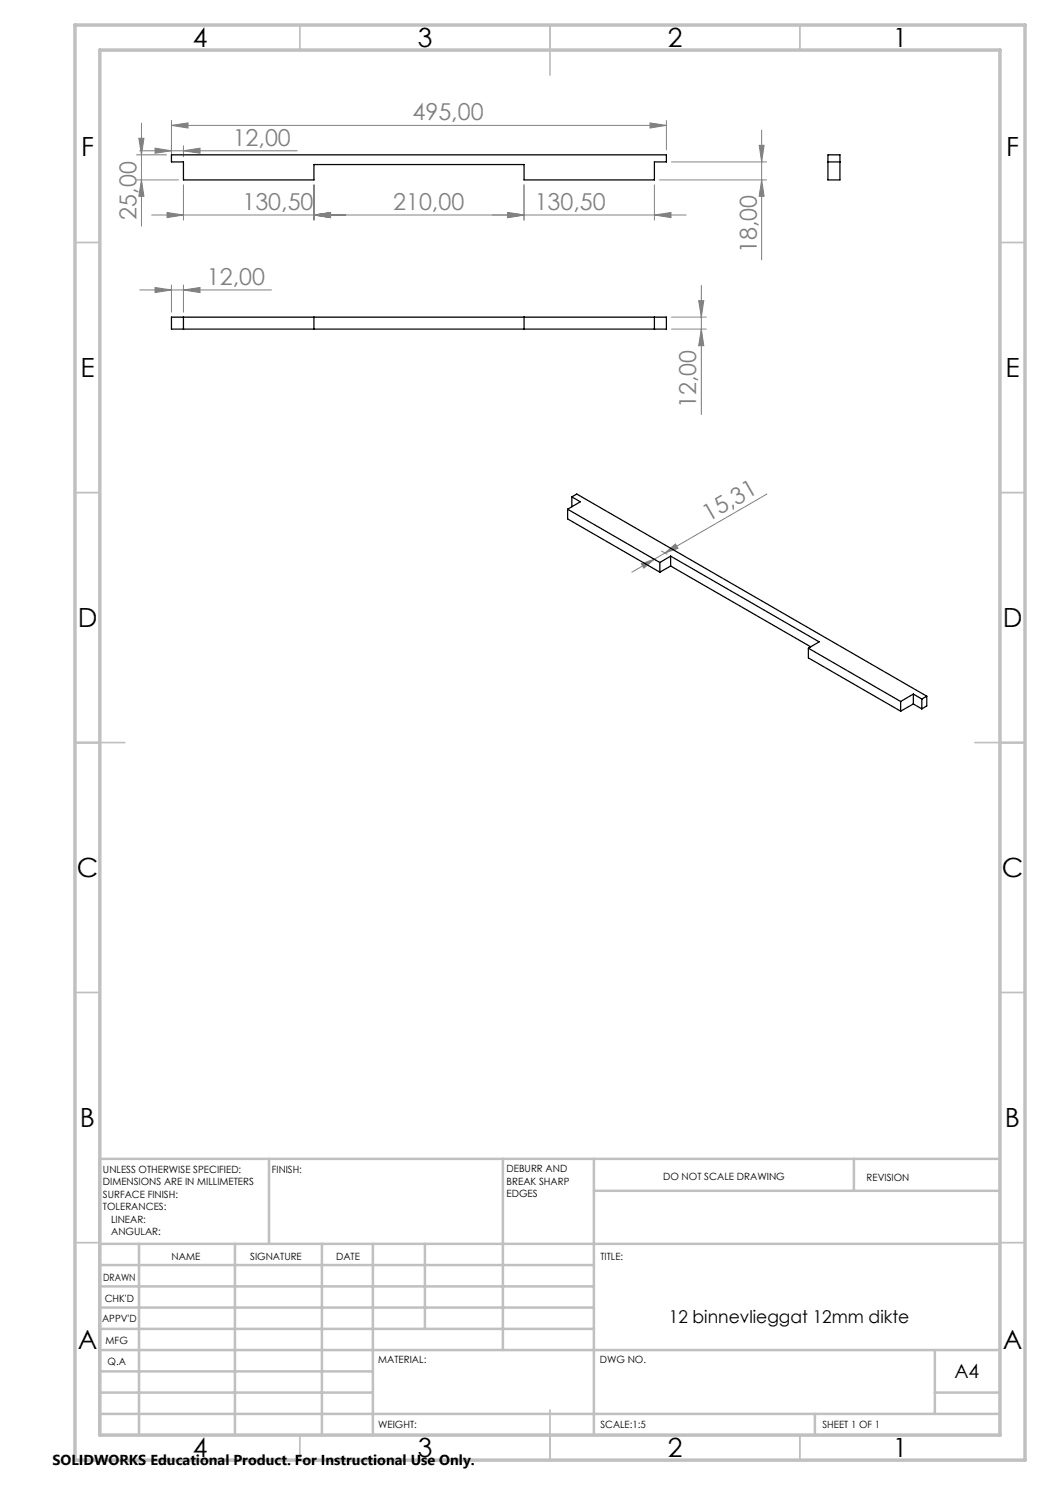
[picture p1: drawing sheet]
<svg xmlns="http://www.w3.org/2000/svg" width="210mm" height="297mm" viewBox="0 0 210 297" stroke-linecap="round" stroke-linejoin="round" font-family="sans-serif">
<g fill="none" stroke="#808080" stroke-width=".2">
<path d="M27.3 36h8.4M27.3 31h6M27.8 27.7h1l-.5 3.3zM27.9 30.2h31.5M28.3 36l.5 3.3h-1zM28.3 24.6v20.6M31 29.6l3.3 .6-3.3 .5zM34.3 25.1l3.3-.5v1zM34.3 24.1v7.3M34.3 25.1h99M36.7 30.2l3.3-.6v1.1zM36.7 29.1v2.3"/>
<path d="M36.7 37v7M62.8 37v7M104.8 37v7M130 24.6l3.3 .5-3.3 .5zM130.9 37v7M131.9 36h21.4M133.3 24.1v5.9M134.3 32.4h19M151.8 29.1h1l-.5 3.3zM152.3 36l.5 3.3h-1zM152.3 26v26M27.9 58h26.4"/>
<path d="M30.3 43h106.9M31 57.5l3.3 .5-3.3 .5zM33.4 42.5l3.3 .5-3.3 .5zM34.3 57v5.4M36.7 58l3.3-.5v1zM36.7 57v5.4M62.8 43l3.3-.5v1zM101.5 42.5l3.3 .5-3.3 .5zM130.9 43l3.3-.5v1zM140.3 57.1v25.8M134.3 63.4h7M134.3 65.8h7"/>
<path d="M139.7 60.1h1.1l-.5 3.3zM140.3 65.8l.5 3.3h-1.1zM153.4 98.8l-20.4 11.8M128.3 112.7l2.5-.8-2 1.7zM130.1 111.4l1.2 .7M130.8 111.9l-4.4 2.5M132.3 110.2l1.1 .6M133 110.6l2.1-1.8 .5 .9zM133 110.6l-2.2 1.3"/>
</g>
<g fill="none" stroke="#c0c0c0" stroke-width=".35">
<path d="M60 5v5M110 5v10M160 5v5M15 48.5h5M200 48.5h5M15 98.5h5M200 98.5h5M15 148.5h10M195 148.5h10M15 198.5h5M200 198.5h5M15 248.5h5"/>
<path d="M200 248.5h5M60 287v5M110 282v10M160 287v5"/>
</g>
<g fill="none" stroke="#c0c0c0" stroke-width=".5">
<path d="M53.8 231.8v17M100.6 231.8v38.2M118.8 231.8v55.2M118.8 238.2h81.2M170.8 231.8v6.4M200 231.8h-180v55.2M20 248.8h180M20 257.3h98.8M20 253h98.8M27.8 248.8v38.2M47 248.8v38.2M64.4 248.8v38.2"/>
<path d="M74.6 248.8v38.2M85 248.8v17M20 265.8h98.8M20 261.5h98.8M20 278.5h54.6M20 274.3h54.6M20 270h180M187 278.5h13M187 270v12.8M20 282.8h180M163 282.8v4.2"/>
</g>
<path d="M15 5h190v287h-190zM20 10h180v277h-180z" fill="none" stroke="#c0c0c0" stroke-width=".7"/>
<g fill="#808080">
<path d="M34.3 25.1l3.3-.5v1zM130 24.6l3.3 .5-3.3 .5zM62.8 43l3.3-.5v1zM101.5 42.5l3.3 .5-3.3 .5zM33.4 42.5l3.3 .5-3.3 .5zM62.8 43l3.3-.5v1zM31 29.6l3.3 .6-3.3 .5zM36.7 30.2l3.3-.6v1.1zM31 57.5l3.3 .5-3.3 .5zM36.7 58l3.3-.5v1z"/>
<path d="M101.5 42.5l3.3 .5-3.3 .5zM130.9 43l3.3-.5v1z"/>
<path d="M128.3 112.7l2.5-.8-2 1.7zM133 110.6l2.1-1.8 .5 .9z"/>
<path d="M151.8 29.1h1l-.5 3.3zM152.3 36l.5 3.3h-1zM27.8 27.7h1l-.5 3.3zM28.3 36l.5 3.3h-1zM139.7 60.1h1.1l-.5 3.3zM140.3 65.8l.5 3.3h-1.1z"/>
</g>
<g fill="none" stroke="#000" stroke-width=".25">
<path d="M34.3 31h99v1.4h-2.4v3.6h-26.1v-3.1h-42v3.1h-26.1v-3.6h-2.4zM165.6 32.4h2.4M165.6 31h2.4v5h-2.4zM34.3 63.4h99v2.4h-99zM36.7 63.4v2.4M62.8 63.4v2.4M104.8 63.4v2.4M130.9 63.4v2.4M114.4 99.4l1-.6 69.9 40.4M114.4 99.4l1.7 1-2.6 1.4M114.4 99.4v1.9M113.5 101.8l18.5 10.7"/>
<path d="M113.5 101.8v2l18.5 10.6M132 112.5v1.9M134.1 111.2l29.7 17.2-2.1 1.2M134.1 111.2l-2.1 1.3M134.1 111.2v2M134.1 113.2l28 16.2M134.1 113.2l-2.1 1.2M161.7 129.6l18.4 10.7M161.7 129.6v2l18.4 10.6M182.7 138.8l1.7 1M182.7 138.8l-2.6 1.5M182.7 138.8v2"/>
<path d="M184.4 139.8v2M185.3 139.2l-.9 .6M185.3 139.2v2l-.9 .6M180.1 140.3v1.9M182.7 140.8l-2.6 1.4M182.7 140.8l1.7 1"/>
</g>
<g font-size="5.3">
<text x="38.5" y="9.5">4</text>
<text x="83.5" y="9.5">3</text>
<text x="133.6" y="9.5">2</text>
<text x="178.6" y="9.5">1</text>
<text x="16.2" y="31.3">F</text>
<text x="201.2" y="31.3">F</text>
<text x="16.1" y="75.5">E</text>
<text x="201.1" y="75.5">E</text>
<text x="15.5" y="125.5">D</text>
<text x="200.5" y="125.5">D</text>
<text x="15.4" y="175.5">C</text>
<text x="200.4" y="175.5">C</text>
<text x="16" y="225.5">B</text>
<text x="201" y="225.5">B</text>
<text x="15.5" y="269.8">A</text>
<text x="200.5" y="269.8">A</text>
<text x="38.5" y="291.5">4</text>
<text x="83.5" y="291.5">3</text>
<text x="133.6" y="291.5">2</text>
<text x="178.6" y="291.5">1</text>
</g>
<g font-size="4.7" fill="#808080">
<text x="46.5" y="29.1">12,00</text>
<text x="82.5" y="24.1">495,00</text>
<text x="48.5" y="42">130,50</text>
<text x="78.6" y="42">210,00</text>
<text x="106.9" y="42">130,50</text>
<text x="27.3" y="43.9" transform="rotate(-90 27.3 43.9)">25,00</text>
<text x="151.3" y="50.6" transform="rotate(-90 151.3 50.6)">18,00</text>
<text x="41.4" y="57">12,00</text>
<text x="139.3" y="81.6" transform="rotate(-90 139.3 81.6)">12,00</text>
<text x="141.7" y="104.4" transform="rotate(-30 141.7 104.4)">15,31</text>
</g>
<text font-size="3.9" x="190.9" y="275.5">A4</text>
<text font-size="3.5" x="133.8" y="264.6">12 binnevlieggat 12mm dikte</text>
<text font-size="2.9" x="10.5" y="292.9">SOLIDWORKS Educational Product. For Instructional Use Only.</text>
<g font-size="2">
<text x="20.6" y="234.6">UNLESS OTHERWISE SPECIFIED:</text>
<text x="20.6" y="237.1">DIMENSIONS ARE IN MILLIMETERS</text>
<text x="20.6" y="239.6">SURFACE FINISH:</text>
<text x="54.4" y="234.6">FINISH:</text>
<text x="101.3" y="234.5">DEBURR AND</text>
<text x="101.3" y="237">BREAK SHARP</text>
<text x="101.3" y="239.5">EDGES</text>
<text x="132.6" y="236">DO NOT SCALE DRAWING</text>
<text x="173.3" y="236.2">REVISION</text>
<text x="20.6" y="242.1">TOLERANCES:</text>
<text x="22.2" y="244.6">LINEAR:</text>
<text x="22.2" y="247.1">ANGULAR:</text>
<text x="34.3" y="252">NAME</text>
<text x="50" y="251.9">SIGNATURE</text>
<text x="67.2" y="251.9">DATE</text>
<text x="120.1" y="251.9">TITLE:</text>
<text x="20.6" y="256.1">DRAWN</text>
<text x="20.9" y="260.3">CHK'D</text>
<text x="20.4" y="264.4">APPV'D</text>
<text x="21.1" y="268.8">MFG</text>
<text x="21.5" y="273">Q.A</text>
<text x="75.6" y="272.5">MATERIAL:</text>
<text x="120" y="272.5">DWG NO.</text>
<text x="75.6" y="285.5">WEIGHT:</text>
<text x="120.1" y="285.6">SCALE:1:5</text>
<text x="164.5" y="285.6">SHEET 1 OF 1</text>
</g>
</svg>
